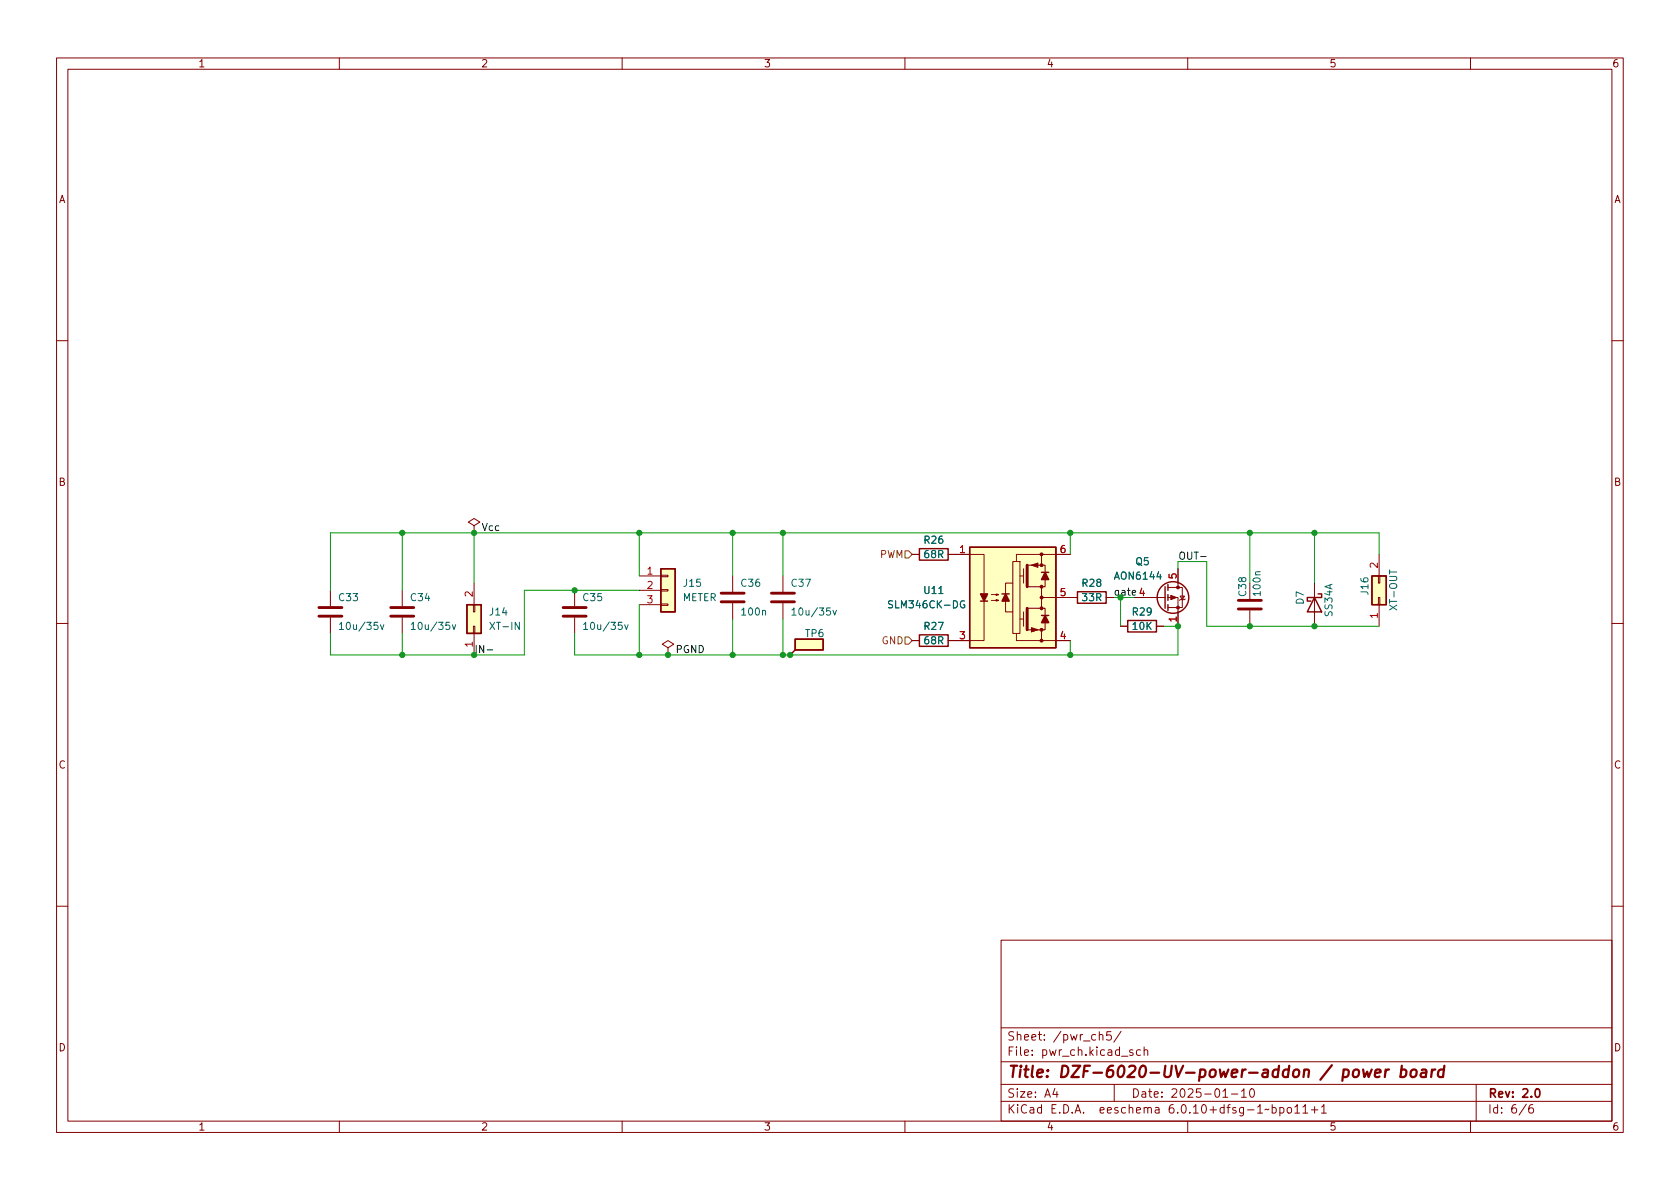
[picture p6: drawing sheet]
<svg xmlns="http://www.w3.org/2000/svg" width="297mm" height="210mm" viewBox="0 0 297 210" stroke-linecap="round" stroke-linejoin="round" font-family="sans-serif">
<g fill="none" stroke="#840000" stroke-width=".18">
<path d="M10 10.2h277v190.1h-277zM12 12.2h273v186.1h-273zM60 10.2v2M110 10.2v2M160 10.2v2M210 10.2v2M260 10.2v2M10 60.2h2M285 60.2h2M83.8 93l1-.7-1-.6-1 .6 1 .7v1.2M83.8 94.2h.1M161.3 98h1.3"/>
<path d="M167.6 98h6.4v15.3h-6.4M179.1 99.3h1.2v12.7h-1.2zM179.7 99.3h.1M179.7 98v1.3zM179.7 98h9.5M181.6 99.9h3.2v1.3M184.1 98v1.9M243.8 98v3.8M10 110.2h2M58.4 104.4v2.8M58.4 109.2v2.8M71.1 104.4v2.8"/>
<path d="M71.1 109.2v2.8M83.7 110.7h.2v1.3h-.2zM83.7 106.9h.2v1.3h-.2zM83.8 103.1v3.8M83.8 112v3.8M101.6 104.4v2.8M101.6 109.2v2.8M113 101.8h3.8M113 104.4h3.8M113 106.9h3.8M116.8 106.8h1.3v.3h-1.3zM116.8 104.3h1.3v.2h-1.3z"/>
<path d="M116.8 101.7h1.3v.3h-1.3zM118.1 114.5l1-.6-1-.6-1 .6 1 .6v1.3M118.1 115.8h.1M129.5 101.8v2.8M129.5 106.7v2.8M138.4 101.8v2.8M138.4 106.7v2.8M139.7 115.8h.1M161.3 113.3h1.3M175.3 106.2h1.2l-.4 .1v-.3l.4 .2M175.3 105.2h1.2l-.4 .1v-.3l.4 .2M177.8 106.3v1.9h1.3"/>
<path d="M179.1 103.1h-1.3v1.9M179.7 112v1.3h9.5M180.3 109.5h.7M180.3 101.8h.7M181 100.6v2.5M181 108.2v2.5M181.6 107.6h3.2v1.2M184.1 105.7h6.4M184.1 103.8v3.8M184.1 111.4v1.9M184.8 110.1v1.3h-3.2M184.8 102.5v1.3h-3.2"/>
<path d="M195.6 105.7h1.2M198.1 110.7h1.3M200.7 105.7h5.3M204.5 110.7h1.2M206.5 105.7h1.8v5M206.5 103.9h2.5v3.5h-2.5M208.3 100.6v3.3M208.7 105.4h.7l-.4 .6zM209.5 105.9l-.1 .1h-.7l-.2 .2M221 103.1v2.8M221 107.9v2.8M232.4 103.1v7.6"/>
<path d="M243.7 105.7h.3v1.2h-.3zM243.7 101.8h.3v1.3h-.3zM243.8 106.9v3.8M285 110.2h2M10 160.2h2M177 166.3h108v32h-108zM285 160.2h2M60 198.3v2M110 198.3v2M160 198.3v2M177 194.8h108M177 191.8h108"/>
<path d="M177 187.8h108M177 181.8h108M186.5 192.5l-.4 1h1M186.9 193v1M194.4 183.1l.2-.2 .3 .1 .1 .9M196.4 182.4h-.7l-.1 .7 .3-.1 .5 .1 .1 .2-.1 .5-.2 .1-.6-.1M197 191.8v3M198.2 182.4l-1.3 1.9M200.3 185.7l-.4-.1-.2 .2 .1 .3 .5 .1v.4h-.6M201.6 185.7l-.4-.1-.3 .3v.4l.2 .3h.5M202.3 185.8l.2-.2 .4 .1v.9M202.3 185.1v1.5"/>
<path d="M210 198.3v2M216.2 194h.9M217.7 193.5h1.2M219.5 193l.4-.5v1.5M219.5 194h.9M221.1 192.7l.2-.2a.81 .81 0 0 1 .6 .7 .81 .81 0 0 1-.3 .8h-.2a.81 .81 0 0 1-.3-1.3zM224.4 196.1l-.3 .2-.2-.2-.3 .2M224.9 195.9l.5-.1 .2 .3v.4l-.1 .3h-.6M224.9 195.3v1.5M226.3 195.9l.4-.1 .3 .3v.4l-.1 .3h-.6M226.3 195.8v1.5M227.7 195.9l.4-.1 .3 .3v.4l-.3 .3h-.4l-.1-.3v-.4z"/>
<path d="M228.9 195.8l.5-.5v1.5M228.9 196.8h.9M230.4 195.8l.4-.5v1.5M230.4 196.8h.8M231.9 196.3h1.1M232.4 195.7v1.1M233.6 195.8l.5-.5v1.5M233.6 196.8h.9M260 198.3v2M261 191.8v6.5M269.9 195.3l-1.3 1.9M271 195.3a.6 .6 0 0 0-.7 .7v.5l.1 .3h.5l.2-.1 .1-.5-.2-.2-.4-.1-.3 .3"/>
</g>
<path d="M271.6 192.6l.2-.1a.82 .82 0 0 1 .6 .7 .82 .82 0 0 1-.3 .8h-.2a.81 .81 0 0 1-.6-.6 .81 .81 0 0 1 .3-.8z" fill="none" stroke="#840000" stroke-width=".3"/>
<g fill="none" stroke="#840000" stroke-width=".4">
<path d="M241 189.1l.2 1.4 .5-1 .3 1 .5-1.4M243.1 189.8l1-.2-.1-.4-.5-.1-.3 .3-.1 1 .2 .1 .6-.1M245 189.1l-.2 1.4M245.6 189.1l-.4 .1-.2 .3M247.8 189.2l.2-.1 .5 .1 .2 .3-.1 .6a.66 .66 0 0 1-1 .3M247.9 188.5l-.3 2M249.6 189.3a.52 .52 0 0 1 .5-.2 .52 .52 0 0 1 .4 .4l-.1 .6a.55 .55 0 0 1-.5 .4 .55 .55 0 0 1-.5-.4zM251.4 189.2l.2-.1 .5 .1v1.3M252.2 189.6l-.7 .1a.4 .4 0 0 0-.3 .3 .4 .4 0 0 0 .2 .5l.7-.1M253.2 189.1l-.2 1.4M253.8 189.1l-.4 .1-.2 .3M255.3 189.2a.66 .66 0 0 0-1 .3l-.1 .6 .2 .3 .2 .1 .5-.1"/>
<path d="M255.4 188.5l-.3 2"/>
</g>
<g fill="none" stroke="#840000" stroke-width=".51">
<path d="M181.6 99.9v3.9M56.4 109h4.1M56.4 107.4h4.1M69.1 109h4.1M69.1 107.4h4.1M99.6 109h4M99.6 107.4h4M127.5 106.4h4.1M127.5 104.9h4.1M136.4 106.4h4.1M136.4 104.9h4.1M181.6 107.6v3.8"/>
<path d="M218.9 107.7h4.1M218.9 106.2h4.1"/>
</g>
<g fill="none" stroke="#006464" stroke-width=".18">
<path d="M60 110.4l.4-.4v1.3M60 111.3h.7M67.3 110.5l.3 .8 .3-.8M72.7 110.4l.4-.4v1.3M72.7 111.3h.7M80 110.5l.3 .8 .3-.8M103.2 110.4l.4-.4v1.3M103.2 111.3h.7M110.4 110.5l.4 .8 .3-.8M140 107.9l.4-.4v1.3M140 108.8h.7M147.3 107.9l.3 .9 .3-.9"/>
<path d="M170.5 106.3a.59 .59 0 0 0-.7 .6 .59 .59 0 0 0 .7 .5l.1-.4h-.3"/>
</g>
<g fill="none" stroke="#840000" stroke-width=".25">
<path d="M162.6 97h5v2.1h-5zM171.4 96.8h15.3v17.7h-15.3zM82.5 106.9h2.6v5.1h-2.6zM116.8 100.6h2.6v7.6h-2.6zM140.6 113h4.9v1.9h-4.9zM140.6 114.9l-.9 .9M162.6 112.3h5v2h-5zM173.4 106.3h1.2M177.2 105h1.2M184.1 108.8h1.3M184.1 101.2h1.3M190.5 104.6h5.1v2.1h-5.1z"/>
<path d="M199.4 109.7h5.1v2.1h-5.1zM206 103.8v3.8M206.5 103.4v1M206.5 105.2v1M206.5 106.9v1M232.4 105.7l1.3 2.5h-2.6zM233 105h.7v.7h-2.6v.6h.7M242.6 101.8h2.5v5.1h-2.5z"/>
<circle cx="207.4" cy="105.7" r="2.79"/>
</g>
<g fill="#ffffc2" stroke="#ffffc2" stroke-width=".18">
<path d="M242.6 101.8h2.5v5.1h-2.5z"/>
<path d="M140.6 113h4.9v1.9h-4.9z"/>
<path d="M171.4 96.8h15.3v17.7h-15.3z"/>
<path d="M116.8 100.6h2.6v7.6h-2.6z"/>
<path d="M82.5 106.9h2.6v5.1h-2.6z"/>
</g>
<g fill="#840000" stroke="#840000" stroke-width=".18">
<path d="M207 105.3l1 .4-1 .3z"/>
<path d="M182.4 99.9l1.1-.3v.7z"/>
<path d="M182.4 111l1.1 .4-1.1 .4z"/>
<circle cx="208.3" cy="107.4" r=".25"/>
<circle cx="208.3" cy="103.9" r=".25"/>
<circle cx="184.1" cy="113.3" r=".25"/>
<circle cx="184.1" cy="111.4" r=".25"/>
<circle cx="184.1" cy="107.6" r=".25"/>
<circle cx="184.1" cy="105.7" r=".25"/>
<circle cx="184.1" cy="103.8" r=".25"/>
<circle cx="184.1" cy="99.9" r=".25"/>
<circle cx="184.1" cy="98" r=".25"/>
</g>
<g fill="#840000" stroke="#840000" stroke-width=".25">
<path d="M173.4 105h1.2l-.6 1.3z"/>
<path d="M177.8 105l.6 1.3h-1.2z"/>
<path d="M184.8 108.8l.6 1.3h-1.3z"/>
<path d="M184.8 101.2l.6 1.3h-1.3z"/>
</g>
<path d="M160 97.4h.7l.6 .6-.6 .7h-.7zM160 112.6h.7l.6 .7-.6 .6h-.7z" fill="none" stroke="#725600" stroke-width=".18"/>
<path d="M212.3 98.4h1M86.1 114.9h1" fill="none" stroke="#0f0f0f" stroke-width=".18"/>
<g fill="none" stroke="#009600" stroke-width=".18">
<path d="M71.1 94.2v10.2M83.8 94.2v8.9M113 94.2v7.6M129.5 94.2v7.6M138.4 94.2v7.6M189.2 94.2v3.8M221 94.2v8.9M232.4 94.2v8.9M243.8 98v-3.8h-185.4v10.2M71.1 112v3.8M113 104.4h-20.3v11.4h-34.3v-3.8M113 106.9v8.9"/>
<path d="M129.5 109.5v6.3M138.4 109.5v6.3M189.2 113.3v2.5M198.1 105.7v5M205.7 110.7h2.6v5.1h-106.7v-3.8M208.3 100.6v-1.3h5.1v11.4h30.4"/>
</g>
<g fill="#009600" stroke="#009600" stroke-width=".18">
<circle cx="221" cy="110.7" r=".46"/>
<circle cx="138.4" cy="94.2" r=".46"/>
<circle cx="232.4" cy="94.2" r=".46"/>
<circle cx="189.2" cy="115.8" r=".46"/>
<circle cx="232.4" cy="110.7" r=".46"/>
<circle cx="221" cy="94.2" r=".46"/>
<circle cx="208.3" cy="110.7" r=".46"/>
<circle cx="189.2" cy="94.2" r=".46"/>
<circle cx="138.4" cy="115.8" r=".46"/>
<circle cx="139.7" cy="115.8" r=".46"/>
<circle cx="129.5" cy="94.2" r=".46"/>
<circle cx="83.8" cy="115.8" r=".46"/>
<circle cx="71.1" cy="115.8" r=".46"/>
<circle cx="113" cy="94.2" r=".46"/>
<circle cx="71.1" cy="94.2" r=".46"/>
<circle cx="129.5" cy="115.8" r=".46"/>
<circle cx="113" cy="115.8" r=".46"/>
<circle cx="118.1" cy="115.8" r=".46"/>
<circle cx="101.6" cy="104.4" r=".46"/>
<circle cx="83.8" cy="94.2" r=".46"/>
</g>
<text font-size="2.8" fill="#840000" x="178" y="190.6">Title: DZF-6020-UV-power-addon / power board</text>
<g font-size="2.1" fill="#840000">
<text x="178" y="184">Sheet: /pwr_ch5/</text>
<text x="178" y="186.7">File: pwr_ch.kicad_sch</text>
<text x="178" y="196.9">KiCad E.D.A. eeschema 6.0.10+dfsg-1~bpo11+1</text>
<text x="178" y="194.1">Size: A4</text>
<text x="200" y="194.1">Date: 2025-01-10</text>
<text x="263" y="194.1">Rev: 2.0</text>
<text x="263" y="196.9">Id: 6/6</text>
</g>
<g font-size="1.8" fill="#840000">
<text x="35" y="11.9">1</text>
<text x="85" y="11.9">2</text>
<text x="135" y="11.9">3</text>
<text x="185" y="11.9">4</text>
<text x="235" y="11.9">5</text>
<text x="285" y="11.9">6</text>
<text x="10.3" y="35.9">A</text>
<text x="285.3" y="35.9">A</text>
<text x="10.3" y="85.9">B</text>
<text x="285.3" y="85.9">B</text>
<text x="10.3" y="135.9">C</text>
<text x="285.3" y="135.9">C</text>
<text x="10.3" y="185.9">D</text>
<text x="285.3" y="185.9">D</text>
<text x="35" y="199.9">1</text>
<text x="85" y="199.9">2</text>
<text x="135" y="199.9">3</text>
<text x="185" y="199.9">4</text>
<text x="235" y="199.9">5</text>
<text x="285" y="199.9">6</text>
</g>
<g font-size="1.8" fill="#0f0f0f">
<text x="85.1" y="93.9">Vcc</text>
<text x="208.3" y="99">OUT-</text>
<text x="83.8" y="115.5">IN-</text>
<text x="119.4" y="115.5">PGND</text>
</g>
<g font-size="1.8" fill="#a90000">
<text x="114.4" y="101.6">1</text>
<text x="169.7" y="97.8">1</text>
<text x="187.5" y="97.8">6</text>
<text x="243.6" y="100.4" transform="rotate(-90 243.6 100.4)">2</text>
<text x="83.6" y="105.5" transform="rotate(-90 83.6 105.5)">2</text>
<text x="114.4" y="104.1">2</text>
<text x="114.4" y="106.7">3</text>
<text x="187.5" y="105.4">5</text>
<text x="201.4" y="105.4">4</text>
<text x="208" y="102.3" transform="rotate(-90 208 102.3)">5</text>
<text x="169.7" y="113">3</text>
<text x="187.5" y="113">4</text>
<text x="208" y="110" transform="rotate(-90 208 110)">1</text>
<text x="243.6" y="109.3" transform="rotate(-90 243.6 109.3)">1</text>
<text x="83.6" y="114.4" transform="rotate(-90 83.6 114.4)">1</text>
</g>
<g font-size="1.8" fill="#725600">
<text x="155.5" y="98.7">PWM</text>
<text x="155.9" y="113.9">GND</text>
</g>
<g font-size="1.8" fill="#006464">
<text x="163.5" y="96.1">R26</text>
<text x="163.5" y="98.7">68R</text>
<text x="200.8" y="99.9">Q5</text>
<text x="60" y="106.3">C33</text>
<text x="72.7" y="106.3">C34</text>
<text x="103.2" y="106.3">C35</text>
<text x="120.6" y="106.3">METER</text>
<text x="120.9" y="103.8">J15</text>
<text x="131.1" y="103.8">C36</text>
<text x="140" y="103.8">C37</text>
<text x="157.6" y="107.6">SLM346CK-DG</text>
<text x="163.5" y="105">U11</text>
<text x="191.4" y="103.8">R28</text>
<text x="191.4" y="106.3">33R</text>
<text x="197.3" y="102.5">AON6144</text>
<text x="220.3" y="105.4" transform="rotate(-90 220.3 105.4)">C38</text>
<text x="222.9" y="105.2" transform="rotate(-90 222.9 105.2)">100n</text>
<text x="230.5" y="106.8" transform="rotate(-90 230.5 106.8)">D7</text>
<text x="241.9" y="105.1" transform="rotate(-90 241.9 105.1)">J16</text>
<text x="247" y="107.6" transform="rotate(-90 247 107.6)">XT-OUT</text>
<text x="60.7" y="111.4">10u/35v</text>
<text x="73.4" y="111.4">10u/35v</text>
<text x="86.7" y="108.8">J14</text>
<text x="87" y="111.4">XT-IN</text>
<text x="103.8" y="111.4">10u/35v</text>
<text x="131.3" y="108.8">100n</text>
<text x="140.7" y="108.8">10u/35v</text>
<text x="142.4" y="112.6">TP6</text>
<text x="163.5" y="111.4">R27</text>
<text x="163.5" y="113.9">68R</text>
<text x="200.3" y="108.8">R29</text>
<text x="200.3" y="111.4">10K</text>
<text x="235.6" y="109" transform="rotate(-90 235.6 109)">SS34A</text>
</g>
<text font-size="1.8" fill="#009600" x="196.8" y="105.3">gate 4</text>
</svg>
